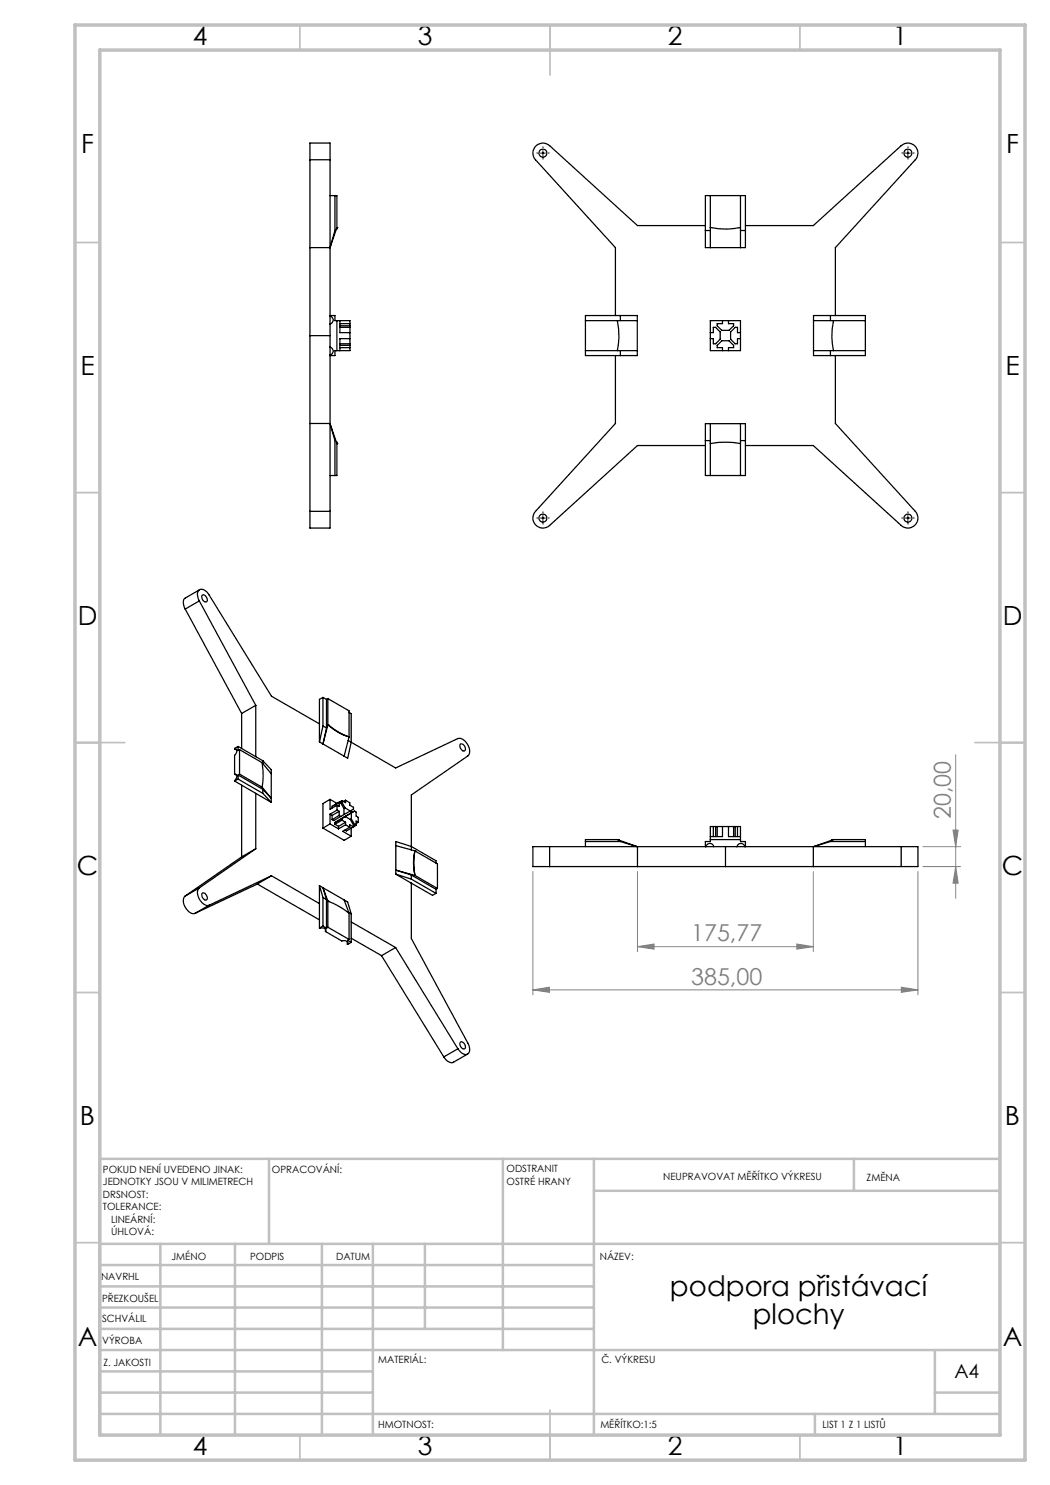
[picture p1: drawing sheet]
<svg xmlns="http://www.w3.org/2000/svg" width="210mm" height="297mm" viewBox="0 0 210 297" stroke-linecap="round" stroke-linejoin="round" font-family="sans-serif">
<g fill="none" stroke="#000" stroke-width=".25">
<path d="M62 32v-3.4h4v3.4M62 32h4M62 32v70.3M66 39.1h1.4v6.4M66 32v70.3M67 39.1v7l-1 3.4M141.1 39.1h8v10.4h-8zM142.1 39.1v10.4M148.1 39.1v10.4M62 49.5h4M67.4 45.5h.1M67.4 45.5l-.1 .3"/>
<path d="M67.4 45.5l-1.4 4M141.1 45.1h-13.6l-17.6-16a2 2 0 0 0-2.7 .1 2 2 0 0 0-.1 2.8l16 17.5v13.6M141.1 46.1h1M142.1 45.5a14.3 14.3 0 0 0 6 0M148.1 46.1h1M149.1 45.1h13.6l17.5-16a2 2 0 0 1 2.8 .1 2 2 0 0 1 .1 2.8l-16 17.5v13.6M62 67.1h4M66 63.2a.79 .79 0 0 1 .7 .8 .79 .79 0 0 1-.7 .8M66 69.4a.81 .81 0 0 1 .6 .8 .81 .81 0 0 1-.6 .8M66 63.1h1v1h3v6h-3v1h-1M67.4 64.1v6M68 68.8h2"/>
<path d="M68 65.5h2M68 64.1v2.4h2M68 69.5h2M68 64.7h2M68 69.1h2M68 65.2h2M70 67.7h-2v2.4M117.1 70.1h10.4M117.1 64.1h10.4M117.1 63.1h10.4v8h-10.4zM123.1 71.1v13.6l-16 17.6a2 2 0 0 0 .1 2.7 2 2 0 0 0 2.7 .1l17.6-16h13.6M123.5 64.1a14.1 14.1 0 0 1 0 6"/>
<path d="M124.1 63.1v1M124.1 70.1v1M142.1 66.5h.6v-1h.4l.9 .9v1.4l-.9 1h-.4v-1.1h-.6M142.1 64.1h6v6h-6zM144.5 64.1v.6h-1.1v.5l1 .9h1.4l.9-.9v-.5h-1v-.6M144.5 70.1v-.6h-1.1v-.4l1-.9h1.4l.9 .9v.4h-1v.6M148.1 66.5h-.6v-1h-.5l-.9 .9v1.4l.9 1h.5v-1.1h.6M162.7 70.1h10.4M162.7 64.1h10.4M162.7 63.1h10.4v8h-10.4zM166.1 63.1v1M166.1 70.1v1"/>
<path d="M166.7 64.1a14.1 14.1 0 0 0 0 6M167.1 71.1v13.6l16 17.6a2 2 0 0 1-.1 2.7 2 2 0 0 1-2.8 .1l-17.5-16h-13.6M62 84.7h4M67.3 88.4h.1M67.4 88.7h.1M67.4 88.4v.3M67.4 88.7v6.4h-1.4M67.4 88.7l-1.4-4 1 3.4v7M141.1 84.7h8v10.4h-8zM141.1 88.1h1M142.1 88.7a16 16 0 0 1 6 0M142.1 84.7v10.4"/>
<path d="M148.1 84.7v10.4M148.1 88.1h1M39.9 118l-2.8 1.6a1.67 1.67 0 0 0-.1 2.2M40.4 119.1a.84 .84 0 0 1 .9 .3 .84 .84 0 0 1-.1 1 .97 .97 0 0 1-.8-1.3zM62 102.3v3.3h4v-3.3M62 102.3h4M37 121.8l11.3 20.9M39.9 120.2a1.54 1.54 0 0 1 .2-2.3l.8 .1 .5 .4 .4 .6 12.5 20.2 9.6 5.6M39.9 120.2l11.3 20.9M39.9 120.2l-2.9 1.6M64.6 139.5v5.7M64.6 139.5l-.7 .4v8.5"/>
<path d="M64.6 139.5l.7 .4M65.3 139.9v5.7M65.6 139.7l4.2 2.5v5.2M65.6 139.7v5.3M65.6 139.7l-.3 .2M46.9 149.8h.2a.75 .75 0 0 1-.2 1.3v3.7M46.9 154.8l.3 .1a1.09 1.09 0 0 1-.3 1.3M46.9 156.2l4.3 2.5M46.9 154.8l.4 .3M46.9 149.8l.4 .2M47.6 149.3l-.7 .5M47.6 149.3v.8l.3-.2"/>
<path d="M47.6 155v.8M47.6 155.8l-.7 .4M47.6 155.8l5 2.9M47.6 155l5 2.9M47.6 149.3l5 2.8M47.9 149.9v4.9M47.9 154.8l-.3 .2M47.9 154.8l4.5 2.6M47.9 149.9l4.5 2.6M48.3 142.7v7M48.3 157.1v14.3M51.2 141.1v10.2"/>
<path d="M51.2 158.7v11.1M51.2 158.7l3.1 1.8M51.2 141.1l-2.9 1.6M52.4 152.5a13.9 13.9 0 0 1 0 4.9M52.4 157.4l1.9 2.3-1.7-1.8M52.4 152.5l1.9 2.3M52.6 152.1l1.7 1.8v6.6M52.6 158.7l1.7 1.8M52.6 152.1v.6M52.6 157.9v.8M63.9 148.4l.7 .4M64.6 148.8l4.2 2.4"/>
<path d="M64.6 145.2l-.7 3.2M64.6 145.2l.7 .4M65.3 145.6l-.7 3.2M65.6 145a10.7 10.7 0 0 0 4.2 2.4M65.6 145h.1M65.6 145a12.8 12.8 0 0 0 4.2 2.4M65.6 145l-1 3.8M66 159.9l-1.4 .8v4.9M66 159.9v2l1.4-.9M66 159.9l1.4 .8M69.6 148.1l.6 .3M69.8 142.5l.4 .2v5.7"/>
<path d="M69.8 147.4l-1 3.8M70.2 148.4l8.9 5.2 12.5-5.9a2.45 2.45 0 0 1 2.3 2.9l-.3 .6-11.3 7.8v11M70.2 148.4l-.7 3.3-.7-.5M92 148.9a.82 .82 0 0 1 .9 .3 .82 .82 0 0 1 0 1 1.05 1.05 0 0 1-.9-1.3zM37 179.2a2.4 2.4 0 0 0 1.3 3.5h.7M39.9 177.6a2.25 2.25 0 0 0 .7 3.1l.5 .3h.7M39.9 177.6l-2.9 1.6M40.5 178.6a.99 .99 0 0 1 .8 1.3 .88 .88 0 0 1-.8-.4 .88 .88 0 0 1 0-.9zM48.3 171.4l-11.3 7.8M51.2 169.8l-11.3 7.8M51.2 169.8l-2.9 1.6M51.5 176.8l-12.5 5.9"/>
<path d="M51.5 176.8l12.4 7.2M54.3 175.2l9.6 5.5M54.3 175.2l-12.5 5.8M54.3 175.2l-2.8 1.6M63.9 177.1v8.5M63.9 177.1l.7 .4M63.9 177.1l.7 2.4M64.6 179.5v5.7M64.6 165.6l4.2 2.5 1.4-.9M64.6 177.5l4.2 2.5M64.6 179.5l.7 .4M64.6 177.5l1 2.7"/>
<path d="M64.6 177.5l.7 2.4M65.3 179.9v5.7M66 164.8l1.7 1M66 164.8l-1.4 .8M66 162.8v2M66 162.8l.4 .3M66.4 163.1v.8M67 160.9h.1M67 164.5v.3M67 164.8l.7 .5M67.4 161v1M67.4 162l-1.4 .8"/>
<path d="M67.4 162l.4 .3M67.7 165.3v.5M67.8 162.3v.8M67.8 163.1l.4 .2M67.8 163.1l-1.4 .8M67.8 162.3l-1.4 .8M68.2 160.6l-.4-.2v.9l-.4-.3M68.2 160.6l.6 1.1M68.2 163.3l-1.5 .8-.3-.2M68.4 164l.7 .5M68.4 160.1v.4M68.4 163.7v.3"/>
<path d="M68.4 160.1l-2 1.2v.3M68.4 164l-1.4 .8M68.4 163.7l-1.4 .8M68.4 160.5l.6 1.1M68.4 160.5l-.2 .1M68.8 161.7v1.2M68.8 162.9l-.6 .4M68.8 180l.7 .4 .7 2.4M68.8 180l1 2.7M68.9 163.4h.1M69 161.6l1.1 .6M69 161.6l-.2 .1"/>
<path d="M69.1 165l-1.4 .8M69.1 165l.9 .4M69.1 160.1v.4l-.7-.4M69.1 164.5v.5M69.1 160.1l.9 .4v.5l.7 .5v.3l-.6 .4M69.1 164.5l-1.4 .8M69.1 160.1l-.4 .2M70 165.4l-1.5 .9 1.7 .9M70 162.2l.2 .1 .1 1.5M70.1 163.9l-1.1-.6-2 1.2M70.1 163.9l.6 1.1M70.1 162.2l-1.3 .7"/>
<path d="M70.2 165.6v1.6M70.3 163.8l.6 1.1M70.3 163.8l-.2 .1M70.7 165v.4M70.7 165.4l-.7-.4v.4M70.7 165.4l-1.4 .8-.3-.2M70.9 162.2l-2.5 1.5M70.9 162.2l-2 1.2M70.9 162.2l.3 .2v.8l.4 .3v1M70.9 164.9l.3 .2M70.9 164.9l-.2 .1M71.2 165.1l-.5 .3"/>
<path d="M71.6 164.5l-.4-.3v.9M71.6 164.5l-.4 .2M79.2 174.8l3.1 1.8M79.2 174.8l3.1 1M79.2 169.1l3.8 1.1M82.3 176.6v11.1l11.3 20.9a1.67 1.67 0 0 1-.1 2.2 1.69 1.69 0 0 1-1.9-1M82.3 175v.8M82.3 175l-3.1-1 3.8 1.1M82.3 176.6l4.2 2.5 .7-.4M82.3 175.8l4.9 2.9M82.3 175l4.9 2.9M83 170.2a10.8 10.8 0 0 0 0 4.9"/>
<path d="M83 170.2h.1M83 170.2a14.2 14.2 0 0 0 0 4.9M83 170.2l4.5 2.6v4.9M83 175.1l4.5 2.6M87.2 172.6v-.4l-4.9-2.9-3.1-1v6.5M87.2 177.9v.8M87.5 177.7l-.3 .2M109.9 169.3h-3.3v4h3.3M109.9 169.3v4M109.9 173.3h70.3M109.9 169.3h70.3M123.5 167.9h.3"/>
<path d="M123.5 167.9h-6.4v1.4M123.5 167.9l4 1.4-3.4-1h-7M123.8 167.9v.1M127.5 169.3v4M141.1 169.3v-1h1v-3h6v3h1v1M141.2 169.3a.81 .81 0 0 1 .8-.6 .81 .81 0 0 1 .8 .6M142.1 167.9h6M142.7 165.3v2M143.1 165.3v2M143.4 165.3v2M144.5 165.3v2h-2.4M145.1 169.3v4"/>
<path d="M145.7 165.3v2h2.4M146.7 165.3v2M147 165.3v2M147.4 169.3a.81 .81 0 0 1 .8-.6 .81 .81 0 0 1 .8 .6M147.5 165.3v2M162.7 169.3v4M166.4 167.9v.1M166.4 167.9h.3M166.7 167.9h6.4v1.4M166.7 167.9l-4 1.4 3.4-1h7M180.2 169.3h3.4v4h-3.4M180.2 169.3v4"/>
<path d="M41.8 181l-2.8 1.7M63.9 185.6a.93 .93 0 0 1 1.3 .6l-.1 .1M64.6 185.2l-.7 .4M64.6 185.2l.7 .4M65.1 186.3l3.3 1.9a.77 .77 0 0 1 1.2 .5l-.1 .1M65.1 185.8v.5M65.6 180.2a15 15 0 0 1 4.2 2.5M65.6 180.2h.1M65.6 185.5l-.3 .1M65.6 185.5l4.2 2.4M65.6 180.2v5.3M69.5 188.3v.5"/>
<path d="M69.7 182.5l.5 .3M69.8 187.9l-.3 .2 .7 .4M69.8 182.7v5.2M70.2 184.4l8.9 5.1M70.2 188.5l-.7 .3M70.2 182.8v5.7M70.2 187.6l6.1 3.5M76.3 191.1l12.5 20.3M79.1 189.5l12.5 20.3M79.1 189.5l-2.8 1.6M91.6 209.8l-2.8 1.6M92.1 208.4a.88 .88 0 0 1 .8 .5 .88 .88 0 0 1 0 .9 .92 .92 0 0 1-.8-1.4z"/>
<path d="M93.5 210.8l-2.8 1.6a1.69 1.69 0 0 1-1.9-1"/>
<circle cx="108.6" cy="30.6" r=".81"/>
<circle cx="181.6" cy="30.6" r=".8"/>
<circle cx="108.6" cy="103.6" r=".81"/>
<circle cx="181.6" cy="103.6" r=".8"/>
</g>
<g fill="none" stroke="#808080" stroke-width=".2">
<path d="M191.1 151v28.7M106.6 174.3v24.7M127.5 174.3v16M162.7 174.3v16M183.6 174.3v24.7M184.6 173.3h7.5M184.6 169.3h7.5M190.6 166h1l-.5 3.3zM191.1 173.3l.5 3.3h-1zM106.6 198l3.3-.6v1.1zM106.6 198h77M127.5 189.3l3.3-.5v1z"/>
<path d="M127.5 189.3h35.2M159.3 188.8l3.4 .5-3.4 .5zM180.3 197.4l3.3 .6-3.3 .5z"/>
</g>
<g fill="none" stroke="#000" stroke-width=".2" stroke-dasharray="15.2 1.3 1.3 1.3" stroke-linecap="butt">
<path d="M107.6 30.6h-.3M108.6 29.6v-.3M108.6 31.6v.3M109.6 30.6h.3M180.6 30.6h-.3M181.6 29.6v-.3M181.6 31.6v.3M182.6 30.6h.3M107.6 103.6h-.3M108.6 102.6v-.3M108.6 104.6v.3M109.6 103.6h.3"/>
<path d="M180.6 103.6h-.3M181.6 102.6v-.3M181.6 104.6v.3M182.6 103.6h.3"/>
</g>
<path d="M108.1 30.6h1M108.6 30.1v1M181.1 30.6h1M181.6 30.1v1M108.1 103.6h1M108.6 103.1v1M181.1 103.6h1M181.6 103.1v1" fill="none" stroke="#000" stroke-width=".2"/>
<g fill="none" stroke="#c0c0c0" stroke-width=".35">
<path d="M60 5v5M110 5v10M160 5v5M15 48.5h5M200 48.5h5M15 98.5h5M200 98.5h5M15 148.5h10M195 148.5h10M15 198.5h5M200 198.5h5M15 248.5h5"/>
<path d="M200 248.5h5M60 287v5M110 282v10M160 287v5"/>
</g>
<g fill="none" stroke="#c0c0c0" stroke-width=".5">
<path d="M53.8 231.8v17M100.6 231.8v38.2M118.8 231.8v55.2M118.8 238.2h81.2M170.8 231.8v6.4M200 231.8h-180v55.2M20 248.8h180M20 257.3h98.8M20 253h98.8M32.1 248.8v38.2M47 248.8v38.2M64.4 248.8v38.2"/>
<path d="M74.6 248.8v38.2M85 248.8v17M20 265.8h98.8M20 261.5h98.8M20 278.5h54.6M20 274.3h54.6M20 270h180M187 278.5h13M187 270v12.8M20 282.8h180M163 282.8v4.2"/>
</g>
<path d="M15 5h190v287h-190zM20 10h180v277h-180z" fill="none" stroke="#c0c0c0" stroke-width=".7"/>
<g fill="#808080">
<path d="M180.3 197.4l3.3 .6-3.3 .5zM106.6 198l3.3-.6v1.1z"/>
<path d="M127.5 189.3l3.3-.5v1zM159.3 188.8l3.4 .5-3.4 .5z"/>
<path d="M191.1 173.3l.5 3.3h-1zM190.6 166h1l-.5 3.3z"/>
</g>
<g font-size="5.6">
<text x="134" y="259.2">podpora přistávací</text>
<text x="150.5" y="264.8">plochy</text>
</g>
<g font-size="5.3">
<text x="38.5" y="8.9">4</text>
<text x="83.5" y="8.9">3</text>
<text x="133.6" y="8.9">2</text>
<text x="178.6" y="8.9">1</text>
<text x="16.2" y="30.7">F</text>
<text x="201.2" y="30.7">F</text>
<text x="16.1" y="74.9">E</text>
<text x="201.1" y="74.9">E</text>
<text x="15.5" y="124.9">D</text>
<text x="200.5" y="124.9">D</text>
<text x="15.4" y="174.9">C</text>
<text x="200.4" y="174.9">C</text>
<text x="16" y="224.9">B</text>
<text x="201" y="224.9">B</text>
<text x="15.5" y="269.2">A</text>
<text x="200.5" y="269.2">A</text>
<text x="38.5" y="290.9">4</text>
<text x="83.5" y="290.9">3</text>
<text x="133.6" y="290.9">2</text>
<text x="178.6" y="290.9">1</text>
</g>
<g font-size="4.7" fill="#808080">
<text x="190.1" y="163.9" transform="rotate(-90 190.1 163.9)">20,00</text>
<text x="138.2" y="188.3">175,77</text>
<text x="138.2" y="196.9">385,00</text>
</g>
<text font-size="3.9" x="190.9" y="275.5">A4</text>
<g font-size="2">
<text x="20.6" y="234.6">POKUD NENÍ UVEDENO JINAK:</text>
<text x="20.6" y="237.1">JEDNOTKY JSOU V MILIMETRECH</text>
<text x="20.6" y="239.6">DRSNOST:</text>
<text x="54.4" y="234.6">OPRACOVÁNÍ:</text>
<text x="101.3" y="234.5">ODSTRANIT</text>
<text x="101.3" y="237">OSTRÉ HRANY</text>
<text x="132.6" y="236">NEUPRAVOVAT MĚŘÍTKO VÝKRESU</text>
<text x="173.3" y="236.2">ZMĚNA</text>
<text x="20.6" y="242.1">TOLERANCE:</text>
<text x="22.2" y="244.6">LINEÁRNÍ:</text>
<text x="22.2" y="247.1">ÚHLOVÁ:</text>
<text x="34.3" y="252">JMÉNO</text>
<text x="50" y="251.9">PODPIS</text>
<text x="67.2" y="251.9">DATUM</text>
<text x="120" y="251.9">NÁZEV:</text>
<text x="20.2" y="256.1">NAVRHL</text>
<text x="20.4" y="260.3">PŘEZKOUŠEL</text>
<text x="20.4" y="264.4">SCHVÁLIL</text>
<text x="20.5" y="268.8">VÝROBA</text>
<text x="20.7" y="273.1">Z. JAKOSTI</text>
<text x="75.6" y="272.5">MATERIÁL:</text>
<text x="120.3" y="272.5">Č. VÝKRESU</text>
<text x="75.6" y="285.5">HMOTNOST:</text>
<text x="120.1" y="285.6">MĚŘÍTKO:1:5</text>
<text x="164.5" y="285.6">LIST 1 Z 1 LISTŮ</text>
</g>
</svg>
